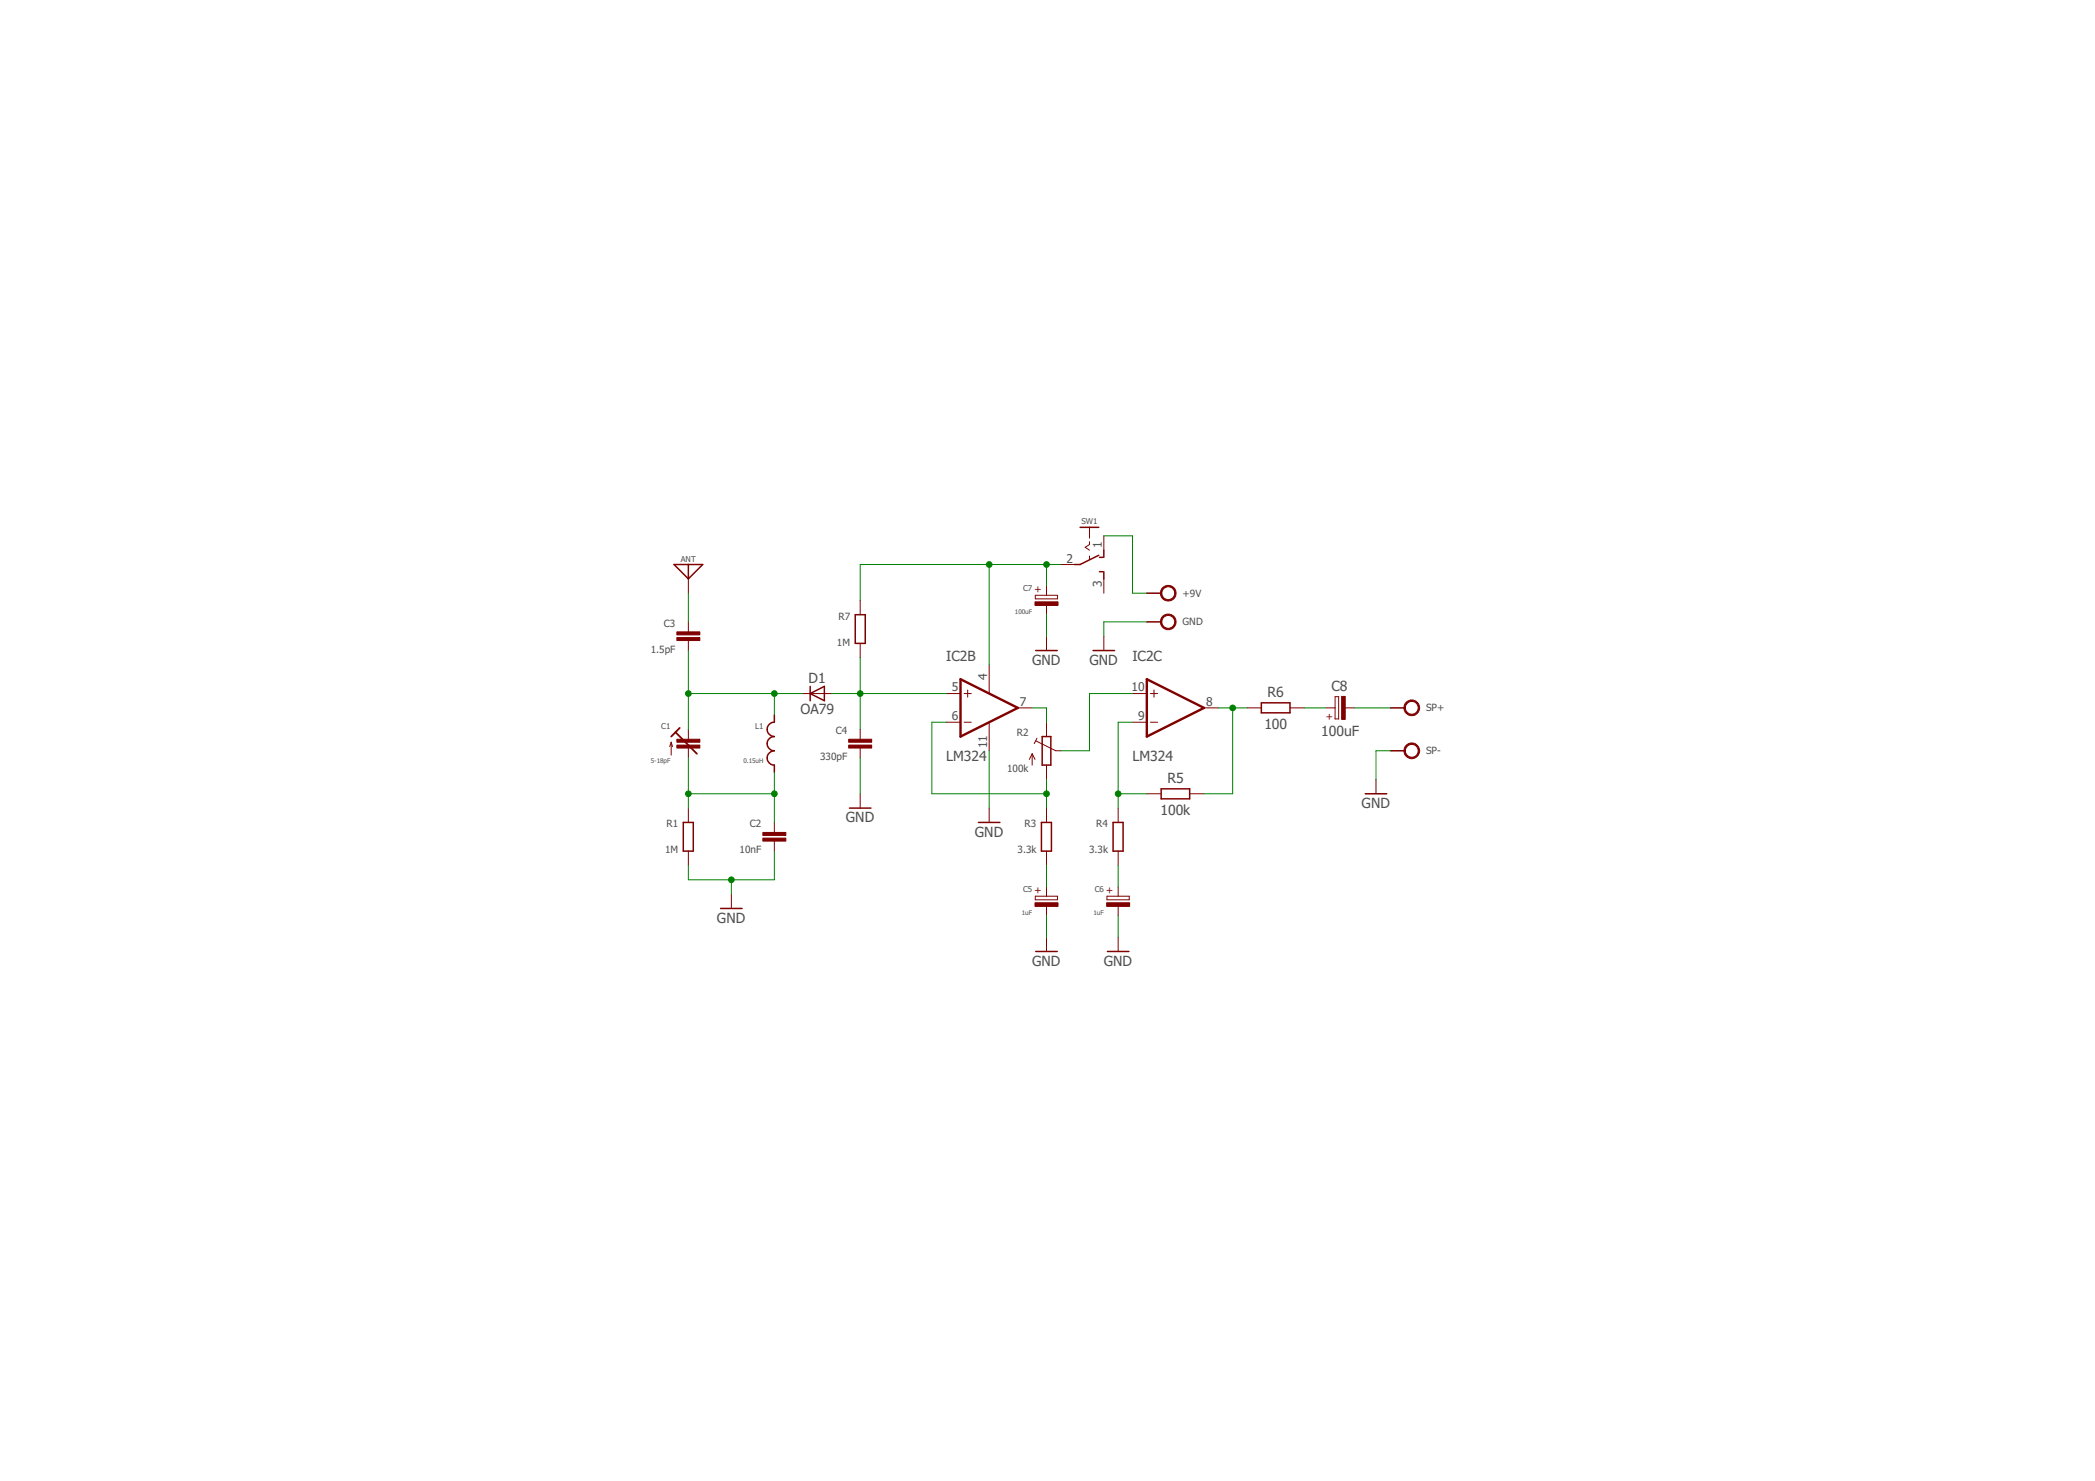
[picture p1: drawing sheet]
<svg xmlns="http://www.w3.org/2000/svg" width="297mm" height="210mm" viewBox="0 0 297 210" stroke-linecap="round" stroke-linejoin="round" font-family="sans-serif">
<g fill="none" stroke="#800000" stroke-width=".14">
<path d="M154.5 74.7v1.6M154.5 76.8v.4l-.6 .4 .6 .4M154.5 78.8v.5M156.5 75.9v2.1M97.6 82v2.1M97.6 88.1v1.5M97.6 90.8v1.4M113.9 98.3h4M122 85.1v2M122 91.2v2M134.2 98.3h2M136.7 98.3h1"/>
<path d="M137.2 97.8v1M140.3 94.2v4.1M146.8 84.4h3.1v.5h-3.1zM148.4 83.1v1.3M148.4 85.7v1.4M148.4 90.2v2M150.4 80h2M156.5 82v2.1M156.5 90.2v2M160.6 98.3h2M163.1 98.3h1M163.6 97.8v1"/>
<path d="M189.3 98.7h.5v3.2h-.5zM95.2 105.2v1.8M95.2 105.2l-.2 .6M95.2 105.2l.2 .6M97.6 103.4v1.4M97.6 106v1.4M97.6 114.5v2.1M109.8 116.6v1.4M109.8 119.2v1.4M122 103.4v1.4M122 106v1.4M122 112.5v2"/>
<path d="M134.2 102.4h2M136.7 102.4h1M140.3 102.4v4M140.3 114.5v2.1M144.3 100.3h2M146.3 106.8v1.6M146.3 106.8l-.4 .8M146.3 106.8l.4 .8M146.9 105l2.8 1.4h.7M147 104.6l-.4 .8M148.4 102.4v2M148.4 108.4v2.1"/>
<path d="M148.4 114.5v2.1M158.5 114.5v2.1M160.6 102.4h2M162.6 112.5h2M163.1 102.4h1M168.7 112.5h2M170.7 100.3h2M176.8 100.3h2M182.9 100.3h2M188 100.3h1.3M190.6 100.3h1.4M195.1 110.5v2"/>
<path d="M97.6 120.6v2.1M103.7 126.7v2.1M146.8 127h3.1v.5h-3.1zM148.4 120.6v2.1M148.4 125.7v1.3M148.4 128.4v1.4M148.4 132.8v2.1M157 127h3.1v.5h-3.1zM158.5 120.6v2.1M158.5 125.7v1.3M158.5 128.4v1.4M158.5 132.8v2.1"/>
</g>
<path d="M95.8 103.8l3 3M95.8 103.8l-.6 .6M96.4 103.2l-.6 .6" fill="none" stroke="#800000" stroke-width=".25"/>
<g fill="#800000" stroke="#800000" stroke-width=".14">
<path d="M96 105.6h3.2v.4h-3.2z"/>
<path d="M96 104.8h3.2v.4h-3.2z"/>
<path d="M108.2 118.8h3.2v.4h-3.2z"/>
<path d="M108.2 118h3.2v.4h-3.2z"/>
<path d="M96 90.4h3.2v.4h-3.2z"/>
<path d="M96 89.6h3.2v.4h-3.2z"/>
<path d="M120.3 105.6h3.3v.4h-3.3z"/>
<path d="M120.3 104.8h3.3v.4h-3.3z"/>
<path d="M146.7 128h3.3v.5h-3.3z"/>
<path d="M156.9 128h3.3v.5h-3.3z"/>
<path d="M146.7 85.3h3.3v.5h-3.3z"/>
<path d="M190.2 98.7h.5v3.3h-.5z"/>
</g>
<g fill="none" stroke="#800000" stroke-width=".21">
<path d="M153.1 74.7h2.7M155.8 78.7l-2.7 1.3h-.8M155.9 79h.5M156.5 78v1M95.6 80h4l-2 2zM97.6 80v2M114.9 98.3l2-1v2zM114.9 97.3v2M121.3 87.1h1.4v4.1h-1.4zM146.9 92.2h3M155 92.2h3M155.9 81h.5"/>
<path d="M156.5 81v1M162.6 84.1h2M162.6 88.1h2M178.8 99.6h4.1v1.4h-4.1zM96.9 116.6h1.4v4h-1.4zM109.8 101.3v1.1a1.02 1.02 0 0 0-1 1 1.02 1.02 0 0 0 1 1 1.01 1.01 0 0 0-1 1 1.01 1.01 0 0 0 1 1 1.02 1.02 0 0 0-1 1 1.02 1.02 0 0 0 1 1v1.1M120.4 114.5h3.1M138.7 116.6h3.1M147.7 116.6h1.4v4h-1.4zM147.8 104.4h1.2v4h-1.2zM157.8 116.6h1.4v4h-1.4zM164.6 111.8h4.1v1.4h-4.1z"/>
<path d="M193.6 112.5h3M197.1 100.3h2.1M197.1 106.4h2.1M102.2 128.8h3M146.9 134.9h3M157 134.9h3.1"/>
</g>
<g fill="#800000" stroke="#800000" stroke-width=".14">
<path d="M199.4 99.5a1.11 1.11 0 0 1 1.7 .3 1.11 1.11 0 0 1-.7 1.6 1.11 1.11 0 0 1-1.3-1.1h.2a.91 .91 0 0 1 1.2-.8 .91 .91 0 0 1 .4 1.4 .91 .91 0 0 1-1.5-.1l-.1-.5h-.2l.1-.6z" fill-rule="evenodd"/>
<path d="M199.4 105.6a1.11 1.11 0 0 1 1.8 .3 1.11 1.11 0 0 1-.8 1.6 1.11 1.11 0 0 1-1.3-1.1h.2a.92 .92 0 0 1 1.3-.7 .92 .92 0 0 1 .1 1.5 .92 .92 0 0 1-1.4-.5v-.3h-.2l.1-.6z" fill-rule="evenodd"/>
<path d="M164.9 83.2a1.11 1.11 0 0 1 1.7 .4 1.11 1.11 0 0 1-.7 1.5 1.11 1.11 0 0 1-1.4-1h.2a.91 .91 0 0 1 1.3-.9 .91 .91 0 0 1 .2 1.5 .91 .91 0 0 1-1.4-.4l-.1-.2h-.2l.1-.3z" fill-rule="evenodd"/>
<path d="M164.9 87.3a1.11 1.11 0 0 1 1.7 .3 1.11 1.11 0 0 1-.7 1.6 1.11 1.11 0 0 1-1.4-1.1h.2a.91 .91 0 0 1 1.3-.8 .91 .91 0 0 1 .2 1.5 .91 .91 0 0 1-1.4-.4l-.1-.3h-.2l.1-.3z" fill-rule="evenodd"/>
</g>
<path d="M136.2 96.3l8.1 4-8.1 4.1zM162.6 96.3l8.1 4-8.1 4.1z" fill="none" stroke="#800000" stroke-width=".34"/>
<g fill="none" stroke="#008000" stroke-width=".14">
<path d="M156.5 75.9h4.1v8.2h2M97.6 84.1v4M97.6 92.2v11.2M97.6 98.3h16.3M109.8 98.3v3M117.9 98.3h16.3M122 93.2v10.2M140.3 80v14.2M148.4 80v3.1M148.4 87.1v3.1M150.4 80h-28.4v5.1M160.6 98.3h-6.1v8.1h-4.1"/>
<path d="M162.6 88.1h-6.1v2.1M97.6 112.5h12.2M97.6 107.4v7.1M109.8 109.5v7.1M122 107.4v5.1M134.2 102.4h-2.1v10.1h16.3M140.3 106.4v8.1M146.3 100.3h2.1v2.1M148.4 110.5v4M158.5 112.5h4.1M160.6 102.4h-2.1v12.1M172.7 100.3h4.1"/>
<path d="M174.8 100.3v12.2h-4.1M184.9 100.3h3.1M192 100.3h5.1M197.1 106.4h-2v4.1M103.7 124.7v2M109.8 120.6v4.1h-12.2v-2M148.4 122.7v3M148.4 129.8v3M158.5 122.7v3M158.5 129.8v3"/>
</g>
<g fill="#008000" stroke="#008000" stroke-width=".14">
<circle cx="97.6" cy="112.5" r=".4"/>
<circle cx="109.8" cy="112.5" r=".4"/>
<circle cx="103.7" cy="124.7" r=".4"/>
<circle cx="97.6" cy="98.3" r=".4"/>
<circle cx="109.8" cy="98.3" r=".4"/>
<circle cx="140.3" cy="80" r=".4"/>
<circle cx="148.4" cy="80" r=".4"/>
<circle cx="122" cy="98.3" r=".4"/>
<circle cx="148.4" cy="112.5" r=".4"/>
<circle cx="174.8" cy="100.3" r=".4"/>
<circle cx="158.5" cy="112.5" r=".4"/>
</g>
<g font-size="2" fill="#505050">
<text x="134.2" y="93.7">IC2B</text>
<text x="146.3" y="94.2">GND</text>
<text x="154.5" y="94.2">GND</text>
<text x="160.6" y="93.7">IC2C</text>
<text x="113.5" y="101.2">OA79</text>
<text x="114.6" y="96.8">D1</text>
<text x="179.7" y="98.8">R6</text>
<text x="188.8" y="97.9">C8</text>
<text x="134.2" y="107.8">LM324</text>
<text x="160.6" y="107.8">LM324</text>
<text x="179.3" y="103.3">100</text>
<text x="187.3" y="104.3">100uF</text>
<text x="165.5" y="111">R5</text>
<text x="119.9" y="116.6">GND</text>
<text x="138.2" y="118.6">GND</text>
<text x="164.5" y="115.4">100k</text>
<text x="193.1" y="114.5">GND</text>
<text x="101.7" y="130.8">GND</text>
<text x="146.3" y="136.9">GND</text>
<text x="156.5" y="136.9">GND</text>
</g>
<g font-size="1.7" fill="#505050">
<text x="156.2" y="77.7" transform="rotate(-90 156.2 77.7)">1</text>
<text x="151.2" y="79.7">2</text>
<text x="156.2" y="83.3" transform="rotate(-90 156.2 83.3)">3</text>
<text x="135" y="98">5</text>
<text x="140" y="96.4" transform="rotate(-90 140 96.4)">4</text>
<text x="144.6" y="100">7</text>
<text x="160.4" y="98">10</text>
<text x="171" y="100">8</text>
<text x="135" y="102.1">6</text>
<text x="140" y="106.1" transform="rotate(-90 140 106.1)">11</text>
<text x="161.4" y="102.1">9</text>
</g>
<g font-size="1.4" fill="#505050">
<text x="94.1" y="88.8">C3</text>
<text x="118.9" y="87.8">R7</text>
<text x="167.7" y="84.6">+9V</text>
<text x="167.7" y="88.6">GND</text>
<text x="92.3" y="92.5">1.5pF</text>
<text x="118.7" y="91.5">1M</text>
<text x="202.2" y="100.8">SP+</text>
<text x="116.3" y="107.7">330pF</text>
<text x="118.5" y="104.1">C4</text>
<text x="144.2" y="104.4">R2</text>
<text x="202.2" y="106.9">SP-</text>
<text x="142.8" y="109.5">100k</text>
<text x="94.5" y="117.3">R1</text>
<text x="106.3" y="117.3">C2</text>
<text x="145.3" y="117.3">R3</text>
<text x="155.4" y="117.3">R4</text>
<text x="94.3" y="120.9">1M</text>
<text x="104.9" y="120.9">10nF</text>
<text x="144.3" y="120.9">3.3k</text>
<text x="154.4" y="120.9">3.3k</text>
</g>
<g font-size="1.4" fill="#800000">
<text x="147.6" y="84.1" transform="rotate(-90 147.6 84.1)">+</text>
<text x="188" y="102.1">+</text>
<text x="147.6" y="126.7" transform="rotate(-90 147.6 126.7)">+</text>
<text x="157.8" y="126.7" transform="rotate(-90 157.8 126.7)">+</text>
</g>
<g font-size="1.1" fill="#505050">
<text x="153.3" y="74.3">SW1</text>
<text x="96.5" y="79.6">ANT</text>
<text x="145.1" y="83.8">C7</text>
<text x="93.8" y="103.4">C1</text>
<text x="107.1" y="103.4">L1</text>
<text x="145.1" y="126.4">C5</text>
<text x="155.2" y="126.4">C6</text>
</g>
<g font-size=".9" fill="#505050">
<text x="143.9" y="87.1">100uF</text>
<text x="92.3" y="108.1">5-18pF</text>
<text x="105.4" y="108.1">0.15uH</text>
<text x="144.9" y="129.7">1uF</text>
<text x="155" y="129.7">1uF</text>
</g>
</svg>
